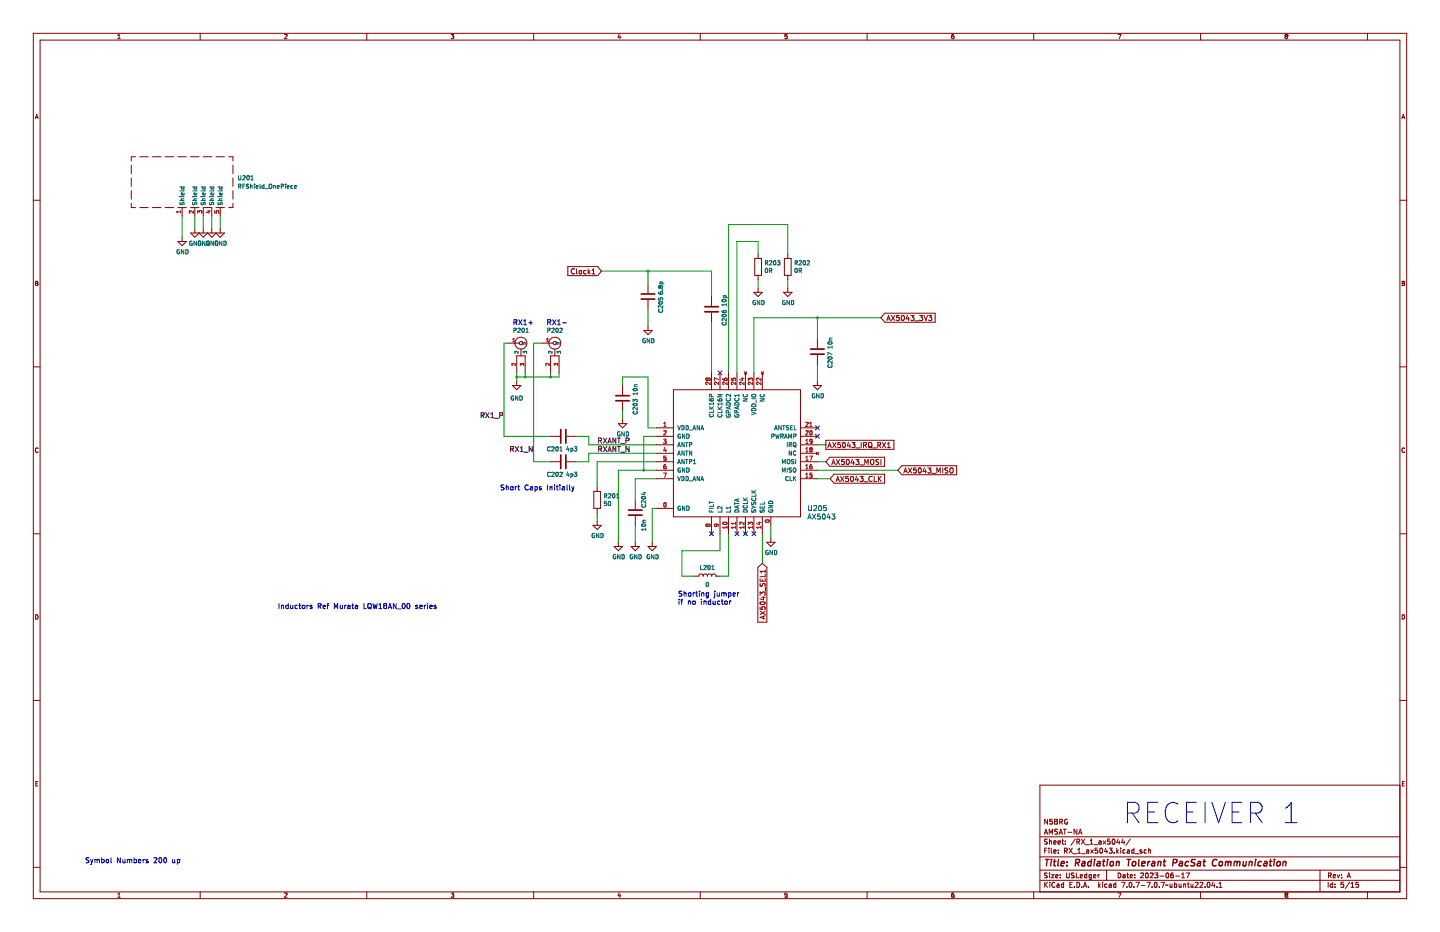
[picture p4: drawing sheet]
(kicad_sch (version 20230121) (generator eeschema)

 (paper "USLedger")

 (title_block
  (title "Radiation Tolerant PacSat Communication")
  (date "2023-06-17")
  (rev "A")
  (company "AMSAT-NA")
  (comment 1 "N5BRG"))

 (lib_symbols
  (symbol "Device:C" (pin_numbers hide) (pin_names (offset 0.254)) (in_bom yes) (on_board yes)
   (property "Reference" "C" (at 0.635 2.54 0) (effects (font (size 1.27 1.27)) (justify left)))
   (property "Value" "C" (at 0.635 -2.54 0) (effects (font (size 1.27 1.27)) (justify left)))
   (property "Footprint" "" (at 0.9652 -3.81 0) (effects (font (size 1.27 1.27)) hide))
   (property "Datasheet" "~" (at 0 0 0) (effects (font (size 1.27 1.27)) hide))
   (symbol "C_0_1"
    (polyline (pts (xy -2.032 -0.762) (xy 2.032 -0.762)) (stroke (width 0.508) (type default)) (fill (type none)))
    (polyline (pts (xy -2.032 0.762) (xy 2.032 0.762)) (stroke (width 0.508) (type default)) (fill (type none))))
   (symbol "C_1_1"
    (pin passive line (at 0 3.81 270) (length 2.794) (name "~" (effects (font (size 1.27 1.27)))) (number "1" (effects (font (size 1.27 1.27)))))
    (pin passive line (at 0 -3.81 90) (length 2.794) (name "~" (effects (font (size 1.27 1.27)))) (number "2" (effects (font (size 1.27 1.27)))))))
  (symbol "Device:L" (pin_numbers hide) (pin_names (offset 1.016) hide) (in_bom yes) (on_board yes)
   (property "Reference" "L" (at -1.27 0 90) (effects (font (size 1.27 1.27))))
   (property "Value" "L" (at 1.905 0 90) (effects (font (size 1.27 1.27))))
   (property "Footprint" "" (at 0 0 0) (effects (font (size 1.27 1.27)) hide))
   (property "Datasheet" "~" (at 0 0 0) (effects (font (size 1.27 1.27)) hide))
   (symbol "L_0_1"
    (arc (start 0 -2.54) (mid 0.6323 -1.905) (end 0 -1.27) (stroke (width 0) (type default)) (fill (type none)))
    (arc (start 0 -1.27) (mid 0.6323 -0.635) (end 0 0) (stroke (width 0) (type default)) (fill (type none)))
    (arc (start 0 0) (mid 0.6323 0.635) (end 0 1.27) (stroke (width 0) (type default)) (fill (type none)))
    (arc (start 0 1.27) (mid 0.6323 1.905) (end 0 2.54) (stroke (width 0) (type default)) (fill (type none))))
   (symbol "L_1_1"
    (pin passive line (at 0 3.81 270) (length 1.27) (name "1" (effects (font (size 1.27 1.27)))) (number "1" (effects (font (size 1.27 1.27)))))
    (pin passive line (at 0 -3.81 90) (length 1.27) (name "2" (effects (font (size 1.27 1.27)))) (number "2" (effects (font (size 1.27 1.27)))))))
  (symbol "Device:R" (pin_numbers hide) (pin_names (offset 0)) (in_bom yes) (on_board yes)
   (property "Reference" "R" (at 2.032 0 90) (effects (font (size 1.27 1.27))))
   (property "Value" "R" (at 0 0 90) (effects (font (size 1.27 1.27))))
   (property "Footprint" "" (at -1.778 0 90) (effects (font (size 1.27 1.27)) hide))
   (property "Datasheet" "~" (at 0 0 0) (effects (font (size 1.27 1.27)) hide))
   (symbol "R_0_1"
    (rectangle (start -1.016 -2.54) (end 1.016 2.54) (stroke (width 0.254) (type default)) (fill (type none))))
   (symbol "R_1_1"
    (pin passive line (at 0 3.81 270) (length 1.27) (name "~" (effects (font (size 1.27 1.27)))) (number "1" (effects (font (size 1.27 1.27)))))
    (pin passive line (at 0 -3.81 90) (length 1.27) (name "~" (effects (font (size 1.27 1.27)))) (number "2" (effects (font (size 1.27 1.27)))))))
  (symbol "PACSAT_DEV_misc:AX5043" (pin_names (offset 1.016)) (in_bom yes) (on_board yes)
   (property "Reference" "U156" (at 16.51 -21.59 0) (effects (font (size 1.524 1.524)) (justify left)))
   (property "Value" "AX5043" (at -5.08 0 0) (effects (font (size 1.524 1.524)) (justify left)))
   (property "Footprint" "PacSatDev_onsemi:QFN28" (at 0 0 0) (effects (font (size 1.524 1.524)) hide))
   (property "Datasheet" "" (at 16.51 -20.32 0) (effects (font (size 1.524 1.524)) hide))
   (symbol "AX5043_0_1"
    (rectangle (start -19.05 19.05) (end 19.05 -19.05) (stroke (width 0) (type default)) (fill (type none))))
   (symbol "AX5043_1_1"
    (pin passive line (at -24.13 -16.51 0) (length 5.08) (name "GND" (effects (font (size 1.27 1.27)))) (number "0" (effects (font (size 1.27 1.27)))))
    (pin power_in line (at 10.16 -21.59 90) (length 2.54) (name "GND" (effects (font (size 1.27 1.27)))) (number "0" (effects (font (size 1.27 1.27)))))
    (pin passive line (at -24.13 7.62 0) (length 5.08) (name "VDD_ANA" (effects (font (size 1.27 1.27)))) (number "1" (effects (font (size 1.27 1.27)))))
    (pin passive line (at -2.54 -24.13 90) (length 5.08) (name "L1" (effects (font (size 1.27 1.27)))) (number "10" (effects (font (size 1.27 1.27)))))
    (pin input line (at 0 -24.13 90) (length 5.08) (name "DATA" (effects (font (size 1.27 1.27)))) (number "11" (effects (font (size 1.27 1.27)))))
    (pin input line (at 2.54 -24.13 90) (length 5.08) (name "DCLK" (effects (font (size 1.27 1.27)))) (number "12" (effects (font (size 1.27 1.27)))))
    (pin output line (at 5.08 -24.13 90) (length 5.08) (name "SYSCLK" (effects (font (size 1.27 1.27)))) (number "13" (effects (font (size 1.27 1.27)))))
    (pin input line (at 7.62 -24.13 90) (length 5.08) (name "SEL" (effects (font (size 1.27 1.27)))) (number "14" (effects (font (size 1.27 1.27)))))
    (pin input line (at 24.13 -7.62 180) (length 5.08) (name "CLK" (effects (font (size 1.27 1.27)))) (number "15" (effects (font (size 1.27 1.27)))))
    (pin tri_state line (at 24.13 -5.08 180) (length 5.08) (name "MISO" (effects (font (size 1.27 1.27)))) (number "16" (effects (font (size 1.27 1.27)))))
    (pin input line (at 24.13 -2.54 180) (length 5.08) (name "MOSI" (effects (font (size 1.27 1.27)))) (number "17" (effects (font (size 1.27 1.27)))))
    (pin no_connect line (at 24.13 0 180) (length 5.08) (name "NC" (effects (font (size 1.27 1.27)))) (number "18" (effects (font (size 1.27 1.27)))))
    (pin output line (at 24.13 2.54 180) (length 5.08) (name "IRQ" (effects (font (size 1.27 1.27)))) (number "19" (effects (font (size 1.27 1.27)))))
    (pin input line (at -24.13 5.08 0) (length 5.08) (name "GND" (effects (font (size 1.27 1.27)))) (number "2" (effects (font (size 1.27 1.27)))))
    (pin output line (at 24.13 5.08 180) (length 5.08) (name "PWRAMP" (effects (font (size 1.27 1.27)))) (number "20" (effects (font (size 1.27 1.27)))))
    (pin output line (at 24.13 7.62 180) (length 5.08) (name "ANTSEL" (effects (font (size 1.27 1.27)))) (number "21" (effects (font (size 1.27 1.27)))))
    (pin no_connect line (at 7.62 24.13 270) (length 5.08) (name "NC" (effects (font (size 1.27 1.27)))) (number "22" (effects (font (size 1.27 1.27)))))
    (pin passive line (at 5.08 24.13 270) (length 5.08) (name "VDD_IO" (effects (font (size 1.27 1.27)))) (number "23" (effects (font (size 1.27 1.27)))))
    (pin no_connect line (at 2.54 24.13 270) (length 5.08) (name "NC" (effects (font (size 1.27 1.27)))) (number "24" (effects (font (size 1.27 1.27)))))
    (pin input line (at 0 24.13 270) (length 5.08) (name "GPADC1" (effects (font (size 1.27 1.27)))) (number "25" (effects (font (size 1.27 1.27)))))
    (pin input line (at -2.54 24.13 270) (length 5.08) (name "GPADC2" (effects (font (size 1.27 1.27)))) (number "26" (effects (font (size 1.27 1.27)))))
    (pin passive line (at -5.08 24.13 270) (length 5.08) (name "CLK16N" (effects (font (size 1.27 1.27)))) (number "27" (effects (font (size 1.27 1.27)))))
    (pin passive line (at -7.62 24.13 270) (length 5.08) (name "CLK16P" (effects (font (size 1.27 1.27)))) (number "28" (effects (font (size 1.27 1.27)))))
    (pin bidirectional line (at -24.13 2.54 0) (length 5.08) (name "ANTP" (effects (font (size 1.27 1.27)))) (number "3" (effects (font (size 1.27 1.27)))))
    (pin bidirectional line (at -24.13 0 0) (length 5.08) (name "ANTN" (effects (font (size 1.27 1.27)))) (number "4" (effects (font (size 1.27 1.27)))))
    (pin output line (at -24.13 -2.54 0) (length 5.08) (name "ANTP1" (effects (font (size 1.27 1.27)))) (number "5" (effects (font (size 1.27 1.27)))))
    (pin input line (at -24.13 -5.08 0) (length 5.08) (name "GND" (effects (font (size 1.27 1.27)))) (number "6" (effects (font (size 1.27 1.27)))))
    (pin passive line (at -24.13 -7.62 0) (length 5.08) (name "VDD_ANA" (effects (font (size 1.27 1.27)))) (number "7" (effects (font (size 1.27 1.27)))))
    (pin passive line (at -7.62 -24.13 90) (length 5.08) (name "FILT" (effects (font (size 1.27 1.27)))) (number "8" (effects (font (size 1.27 1.27)))))
    (pin passive line (at -5.08 -24.13 90) (length 5.08) (name "L2" (effects (font (size 1.27 1.27)))) (number "9" (effects (font (size 1.27 1.27)))))))
  (symbol "PACSAT_DEV_misc:RF_SHIELD_BOX" (in_bom yes) (on_board yes)
   (property "Reference" "U" (at -15.24 8.89 0) (effects (font (size 1.27 1.27))))
   (property "Value" "" (at -15.24 8.89 0) (effects (font (size 1.27 1.27))))
   (property "Footprint" "" (at -15.24 8.89 0) (effects (font (size 1.27 1.27)) hide))
   (property "Datasheet" "" (at -15.24 8.89 0) (effects (font (size 1.27 1.27)) hide))
   (property "ki_locked" "" (at 0 0 0) (effects (font (size 1.27 1.27))))
   (symbol "RF_SHIELD_BOX_0_1"
    (polyline (pts (xy -16.51 -5.08) (xy -16.51 -2.54)) (stroke (width 0.254) (type default)) (fill (type none)))
    (polyline (pts (xy -16.51 -1.27) (xy -16.51 1.27)) (stroke (width 0.254) (type default)) (fill (type none)))
    (polyline (pts (xy -16.51 2.54) (xy -16.51 5.08)) (stroke (width 0.254) (type default)) (fill (type none)))
    (polyline (pts (xy -13.97 7.62) (xy -11.43 7.62)) (stroke (width 0.254) (type default)) (fill (type none)))
    (polyline (pts (xy -11.43 -7.62) (xy -13.97 -7.62)) (stroke (width 0.254) (type default)) (fill (type none)))
    (polyline (pts (xy -7.62 -7.62) (xy -10.16 -7.62)) (stroke (width 0.254) (type default)) (fill (type none)))
    (polyline (pts (xy -7.62 7.62) (xy -10.16 7.62)) (stroke (width 0.254) (type default)) (fill (type none)))
    (polyline (pts (xy -3.81 -7.62) (xy -6.35 -7.62)) (stroke (width 0.254) (type default)) (fill (type none)))
    (polyline (pts (xy -3.81 7.62) (xy -6.35 7.62)) (stroke (width 0.254) (type default)) (fill (type none)))
    (polyline (pts (xy -2.54 -7.62) (xy 0 -7.62)) (stroke (width 0.254) (type default)) (fill (type none)))
    (polyline (pts (xy 0 7.62) (xy -2.54 7.62)) (stroke (width 0.254) (type default)) (fill (type none)))
    (polyline (pts (xy 1.27 -7.62) (xy 3.81 -7.62)) (stroke (width 0.254) (type default)) (fill (type none)))
    (polyline (pts (xy 3.81 7.62) (xy 1.27 7.62)) (stroke (width 0.254) (type default)) (fill (type none)))
    (polyline (pts (xy 5.08 -7.62) (xy 7.62 -7.62)) (stroke (width 0.254) (type default)) (fill (type none)))
    (polyline (pts (xy 7.62 7.62) (xy 5.08 7.62)) (stroke (width 0.254) (type default)) (fill (type none)))
    (polyline (pts (xy 8.89 -7.62) (xy 11.43 -7.62)) (stroke (width 0.254) (type default)) (fill (type none)))
    (polyline (pts (xy 11.43 7.62) (xy 8.89 7.62)) (stroke (width 0.254) (type default)) (fill (type none)))
    (polyline (pts (xy 13.97 -5.08) (xy 13.97 -2.54)) (stroke (width 0.254) (type default)) (fill (type none)))
    (polyline (pts (xy 13.97 -1.27) (xy 13.97 1.27)) (stroke (width 0.254) (type default)) (fill (type none)))
    (polyline (pts (xy 13.97 2.54) (xy 13.97 5.08)) (stroke (width 0.254) (type default)) (fill (type none)))
    (polyline (pts (xy -16.51 6.35) (xy -16.51 7.62) (xy -15.24 7.62)) (stroke (width 0.254) (type default)) (fill (type none)))
    (polyline (pts (xy -15.24 -7.62) (xy -16.51 -7.62) (xy -16.51 -6.35)) (stroke (width 0.254) (type default)) (fill (type none)))
    (polyline (pts (xy 12.7 -7.62) (xy 13.97 -7.62) (xy 13.97 -6.35)) (stroke (width 0.254) (type default)) (fill (type none)))
    (polyline (pts (xy 13.97 6.35) (xy 13.97 7.62) (xy 12.7 7.62)) (stroke (width 0.254) (type default)) (fill (type none))))
   (symbol "RF_SHIELD_BOX_1_1"
    (pin power_in line (at -1.27 -10.16 90) (length 2.54) (name "Shield" (effects (font (size 1.27 1.27)))) (number "1" (effects (font (size 1.27 1.27)))))
    (pin power_in line (at 2.54 -10.16 90) (length 2.54) (name "Shield" (effects (font (size 1.27 1.27)))) (number "2" (effects (font (size 1.27 1.27)))))
    (pin power_in line (at 5.08 -10.16 90) (length 2.54) (name "Shield" (effects (font (size 1.27 1.27)))) (number "3" (effects (font (size 1.27 1.27)))))
    (pin power_in line (at 7.62 -10.16 90) (length 2.54) (name "Shield" (effects (font (size 1.27 1.27)))) (number "4" (effects (font (size 1.27 1.27)))))
    (pin power_in line (at 10.16 -10.16 90) (length 2.54) (name "Shield" (effects (font (size 1.27 1.27)))) (number "5" (effects (font (size 1.27 1.27)))))))
  (symbol "PACSAT_DEV_misc:U_FL" (in_bom yes) (on_board yes)
   (property "Reference" "U" (at -3.81 2.54 0) (effects (font (size 1.27 1.27))))
   (property "Value" "" (at 0 0 0) (effects (font (size 1.27 1.27))))
   (property "Footprint" "" (at 0 0 0) (effects (font (size 1.27 1.27)) hide))
   (property "Datasheet" "" (at 0 0 0) (effects (font (size 1.27 1.27)) hide))
   (symbol "U_FL_0_1"
    (polyline (pts (xy -1.27 -3.81) (xy 1.27 -3.81)) (stroke (width 0) (type default)) (fill (type none)))
    (polyline (pts (xy 0 -3.81) (xy 0 -1.778)) (stroke (width 0) (type default)) (fill (type none)))
    (circle (center 0 0) (radius 0.508) (stroke (width 0.2032) (type default)) (fill (type none)))
    (circle (center 0 0) (radius 1.778) (stroke (width 0.3048) (type default)) (fill (type none))))
   (symbol "U_FL_1_1"
    (pin bidirectional line (at -3.81 0 0) (length 3.302) (name "In" (effects (font (size 1.016 1.016)))) (number "1" (effects (font (size 1.016 1.016)))))
    (pin power_in line (at -1.27 -8.89 90) (length 5.08) (name "2" (effects (font (size 1.016 1.016)))) (number "2" (effects (font (size 1.016 1.016)))))
    (pin power_in line (at 1.27 -8.89 90) (length 5.08) (name "3" (effects (font (size 1.016 1.016)))) (number "3" (effects (font (size 1.016 1.016)))))))
  (symbol "power:GND" (power) (pin_names (offset 0)) (in_bom yes) (on_board yes)
   (property "Reference" "#PWR" (at 0 -6.35 0) (effects (font (size 1.27 1.27)) hide))
   (property "Value" "GND" (at 0 -3.81 0) (effects (font (size 1.27 1.27))))
   (property "Footprint" "" (at 0 0 0) (effects (font (size 1.27 1.27)) hide))
   (property "Datasheet" "" (at 0 0 0) (effects (font (size 1.27 1.27)) hide))
   (symbol "GND_0_1"
    (polyline (pts (xy 0 0) (xy 0 -1.27) (xy 1.27 -1.27) (xy 0 -2.54) (xy -1.27 -1.27) (xy 0 -1.27)) (stroke (width 0) (type default)) (fill (type none))))
   (symbol "GND_1_1"
    (pin power_in line (at 0 0 270) (length 0) hide (name "GND" (effects (font (size 1.27 1.27)))) (number "1" (effects (font (size 1.27 1.27))))))))

 (junction (at 154.94 113.03) (diameter 0) (color 0 0 0 0))
 (junction (at 193.04 140.97) (diameter 0) (color 0 0 0 0))
 (junction (at 165.1 113.03) (diameter 0) (color 0 0 0 0))
 (junction (at 157.48 113.03) (diameter 0) (color 0 0 0 0))
 (junction (at 194.31 81.28) (diameter 0) (color 0 0 0 0))
 (junction (at 245.11 95.25) (diameter 0) (color 0 0 0 0))

 (no_connect (at 223.52 160.02))
 (no_connect (at 213.36 160.02))
 (no_connect (at 215.9 111.76))
 (no_connect (at 245.11 128.27))
 (no_connect (at 226.06 160.02))
 (no_connect (at 220.98 160.02))
 (no_connect (at 245.11 130.81))

 (wire (pts (xy 220.98 72.39) (xy 227.33 72.39)) (stroke (width 0) (type default)))
 (wire (pts (xy 194.31 113.03) (xy 186.69 113.03)) (stroke (width 0) (type default)))
 (wire (pts (xy 193.04 140.97) (xy 196.85 140.97)) (stroke (width 0) (type default)))
 (wire (pts (xy 179.07 153.67) (xy 179.07 156.21)) (stroke (width 0) (type default)))
 (wire (pts (xy 245.11 95.25) (xy 264.16 95.25)) (stroke (width 0) (type default)))
 (wire (pts (xy 179.07 138.43) (xy 196.85 138.43)) (stroke (width 0) (type default)))
 (wire (pts (xy 60.96 64.77) (xy 60.96 68.58)) (stroke (width 0) (type default)))
 (wire (pts (xy 236.22 67.31) (xy 236.22 76.2)) (stroke (width 0) (type default)))
 (wire (pts (xy 194.31 128.27) (xy 194.31 113.03)) (stroke (width 0) (type default)))
 (wire (pts (xy 151.13 130.81) (xy 165.1 130.81)) (stroke (width 0) (type default)))
 (wire (pts (xy 151.13 102.87) (xy 151.13 130.81)) (stroke (width 0) (type default)))
 (wire (pts (xy 154.94 113.03) (xy 157.48 113.03)) (stroke (width 0) (type default)))
 (wire (pts (xy 165.1 113.03) (xy 167.64 113.03)) (stroke (width 0) (type default)))
 (wire (pts (xy 54.61 64.77) (xy 54.61 71.12)) (stroke (width 0) (type default)))
 (wire (pts (xy 213.36 96.52) (xy 213.36 111.76)) (stroke (width 0) (type default)))
 (wire (pts (xy 215.9 165.1) (xy 204.47 165.1)) (stroke (width 0) (type default)))
 (wire (pts (xy 186.69 113.03) (xy 186.69 115.57)) (stroke (width 0) (type default)))
 (wire (pts (xy 245.11 101.6) (xy 245.11 95.25)) (stroke (width 0) (type default)))
 (wire (pts (xy 186.69 123.19) (xy 186.69 125.73)) (stroke (width 0) (type default)))
 (wire (pts (xy 194.31 81.28) (xy 194.31 85.09)) (stroke (width 0) (type default)))
 (wire (pts (xy 176.53 138.43) (xy 176.53 135.89)) (stroke (width 0) (type default)))
 (wire (pts (xy 215.9 172.72) (xy 218.44 172.72)) (stroke (width 0) (type default)))
 (wire (pts (xy 66.04 64.77) (xy 66.04 68.58)) (stroke (width 0) (type default)))
 (wire (pts (xy 160.02 138.43) (xy 165.1 138.43)) (stroke (width 0) (type default)))
 (wire (pts (xy 160.02 102.87) (xy 160.02 138.43)) (stroke (width 0) (type default)))
 (wire (pts (xy 220.98 72.39) (xy 220.98 111.76)) (stroke (width 0) (type default)))
 (wire (pts (xy 154.94 111.76) (xy 154.94 113.03)) (stroke (width 0) (type default)))
 (wire (pts (xy 185.42 140.97) (xy 193.04 140.97)) (stroke (width 0) (type default)))
 (wire (pts (xy 218.44 160.02) (xy 218.44 172.72)) (stroke (width 0) (type default)))
 (wire (pts (xy 195.58 152.4) (xy 195.58 162.56)) (stroke (width 0) (type default)))
 (wire (pts (xy 204.47 165.1) (xy 204.47 172.72)) (stroke (width 0) (type default)))
 (wire (pts (xy 196.85 130.81) (xy 193.04 130.81)) (stroke (width 0) (type default)))
 (wire (pts (xy 231.14 157.48) (xy 231.14 161.29)) (stroke (width 0) (type default)))
 (wire (pts (xy 226.06 95.25) (xy 245.11 95.25)) (stroke (width 0) (type default)))
 (wire (pts (xy 167.64 111.76) (xy 167.64 113.03)) (stroke (width 0) (type default)))
 (wire (pts (xy 236.22 83.82) (xy 236.22 86.36)) (stroke (width 0) (type default)))
 (wire (pts (xy 154.94 113.03) (xy 154.94 114.3)) (stroke (width 0) (type default)))
 (wire (pts (xy 245.11 133.35) (xy 247.65 133.35)) (stroke (width 0) (type default)))
 (wire (pts (xy 58.42 64.77) (xy 58.42 68.58)) (stroke (width 0) (type default)))
 (wire (pts (xy 245.11 138.43) (xy 247.65 138.43)) (stroke (width 0) (type default)))
 (wire (pts (xy 228.6 160.02) (xy 228.6 168.91)) (stroke (width 0) (type default)))
 (wire (pts (xy 227.33 83.82) (xy 227.33 86.36)) (stroke (width 0) (type default)))
 (wire (pts (xy 157.48 111.76) (xy 157.48 113.03)) (stroke (width 0) (type default)))
 (wire (pts (xy 176.53 133.35) (xy 196.85 133.35)) (stroke (width 0) (type default)))
 (wire (pts (xy 245.11 109.22) (xy 245.11 114.3)) (stroke (width 0) (type default)))
 (wire (pts (xy 190.5 143.51) (xy 190.5 149.86)) (stroke (width 0) (type default)))
 (wire (pts (xy 196.85 152.4) (xy 195.58 152.4)) (stroke (width 0) (type default)))
 (wire (pts (xy 218.44 67.31) (xy 236.22 67.31)) (stroke (width 0) (type default)))
 (wire (pts (xy 157.48 113.03) (xy 165.1 113.03)) (stroke (width 0) (type default)))
 (wire (pts (xy 226.06 111.76) (xy 226.06 95.25)) (stroke (width 0) (type default)))
 (wire (pts (xy 196.85 128.27) (xy 194.31 128.27)) (stroke (width 0) (type default)))
 (wire (pts (xy 172.72 138.43) (xy 176.53 138.43)) (stroke (width 0) (type default)))
 (wire (pts (xy 172.72 130.81) (xy 176.53 130.81)) (stroke (width 0) (type default)))
 (wire (pts (xy 185.42 162.56) (xy 185.42 140.97)) (stroke (width 0) (type default)))
 (wire (pts (xy 180.34 81.28) (xy 194.31 81.28)) (stroke (width 0) (type default)))
 (wire (pts (xy 213.36 81.28) (xy 213.36 88.9)) (stroke (width 0) (type default)))
 (wire (pts (xy 162.56 102.87) (xy 160.02 102.87)) (stroke (width 0) (type default)))
 (wire (pts (xy 204.47 172.72) (xy 208.28 172.72)) (stroke (width 0) (type default)))
 (wire (pts (xy 176.53 130.81) (xy 176.53 133.35)) (stroke (width 0) (type default)))
 (wire (pts (xy 152.4 102.87) (xy 151.13 102.87)) (stroke (width 0) (type default)))
 (wire (pts (xy 245.11 143.51) (xy 248.92 143.51)) (stroke (width 0) (type default)))
 (wire (pts (xy 245.11 140.97) (xy 269.24 140.97)) (stroke (width 0) (type default)))
 (wire (pts (xy 194.31 92.71) (xy 194.31 97.79)) (stroke (width 0) (type default)))
 (wire (pts (xy 63.5 64.77) (xy 63.5 68.58)) (stroke (width 0) (type default)))
 (wire (pts (xy 165.1 111.76) (xy 165.1 113.03)) (stroke (width 0) (type default)))
 (wire (pts (xy 218.44 67.31) (xy 218.44 111.76)) (stroke (width 0) (type default)))
 (wire (pts (xy 179.07 138.43) (xy 179.07 146.05)) (stroke (width 0) (type default)))
 (wire (pts (xy 176.53 135.89) (xy 196.85 135.89)) (stroke (width 0) (type default)))
 (wire (pts (xy 196.85 143.51) (xy 190.5 143.51)) (stroke (width 0) (type default)))
 (wire (pts (xy 190.5 157.48) (xy 190.5 162.56)) (stroke (width 0) (type default)))
 (wire (pts (xy 193.04 130.81) (xy 193.04 140.97)) (stroke (width 0) (type default)))
 (wire (pts (xy 194.31 81.28) (xy 213.36 81.28)) (stroke (width 0) (type default)))
 (wire (pts (xy 215.9 160.02) (xy 215.9 165.1)) (stroke (width 0) (type default)))
 (wire (pts (xy 227.33 72.39) (xy 227.33 76.2)) (stroke (width 0) (type default)))

 (text "Inductors Ref Murata LQW18AN_00 series" (at 83.185 182.88 0) (effects (font (size 1.524 1.524)) (justify left bottom)))
 (text "RECEIVER 1" (at 336.55 247.65 0) (effects (font (size 6.096 6.096)) (justify left bottom)))
 (text "Symbol Numbers 200 up" (at 25.4 259.08 0) (effects (font (size 1.524 1.524)) (justify left bottom)))
 (text "RX1+" (at 153.67 97.79 0) (effects (font (size 1.524 1.524)) (justify left bottom)))
 (text "Shorting jumper\nif no inductor" (at 203.2 181.61 0) (effects (font (size 1.524 1.524)) (justify left bottom)))
 (text "RX1-" (at 163.83 97.79 0) (effects (font (size 1.524 1.524)) (justify left bottom)))
 (text "Short Caps Initially" (at 149.86 147.32 0) (effects (font (size 1.524 1.524)) (justify left bottom)))

 (label "RX1_P" (at 151.13 125.73 180) (fields_autoplaced) (effects (font (size 1.524 1.524)) (justify right bottom)))
 (label "RXANT_N" (at 179.07 135.89 0) (fields_autoplaced) (effects (font (size 1.524 1.524)) (justify left bottom)))
 (label "RX1_N" (at 160.02 135.89 180) (fields_autoplaced) (effects (font (size 1.524 1.524)) (justify right bottom)))
 (label "RXANT_P" (at 179.07 133.35 0) (fields_autoplaced) (effects (font (size 1.524 1.524)) (justify left bottom)))

 (global_label "AX5043_MOSI" (shape input) (at 247.65 138.43 0) (fields_autoplaced) (effects (font (size 1.524 1.524)) (justify left))
  (property "Intersheetrefs" "${INTERSHEET_REFS}" (at 265.5912 138.43 0) (effects (font (size 1.27 1.27)) (justify left) hide)))
 (global_label "AX5043_IRQ_RX1" (shape passive) (at 247.65 133.35 0) (fields_autoplaced) (effects (font (size 1.524 1.524)) (justify left))
  (property "Intersheetrefs" "${INTERSHEET_REFS}" (at 268.367 133.35 0) (effects (font (size 1.27 1.27)) (justify left) hide)))
 (global_label "AX5043_MISO" (shape input) (at 269.24 140.97 0) (fields_autoplaced) (effects (font (size 1.524 1.524)) (justify left))
  (property "Intersheetrefs" "${INTERSHEET_REFS}" (at 287.1812 140.97 0) (effects (font (size 1.27 1.27)) (justify left) hide)))
 (global_label "AX5043_CLK" (shape input) (at 248.92 143.51 0) (fields_autoplaced) (effects (font (size 1.524 1.524)) (justify left))
  (property "Intersheetrefs" "${INTERSHEET_REFS}" (at 265.6275 143.51 0) (effects (font (size 1.27 1.27)) (justify left) hide)))
 (global_label "Clock1" (shape input) (at 180.34 81.28 180) (fields_autoplaced) (effects (font (size 1.524 1.524)) (justify right))
  (property "Intersheetrefs" "${INTERSHEET_REFS}" (at 169.946 81.28 0) (effects (font (size 1.524 1.524)) (justify right) hide)))
 (global_label "AX5043_SEL1" (shape input) (at 228.6 168.91 270) (fields_autoplaced) (effects (font (size 1.524 1.524)) (justify right))
  (property "Intersheetrefs" "${INTERSHEET_REFS}" (at 228.6 186.9466 90) (effects (font (size 1.524 1.524)) (justify right) hide)))
 (global_label "AX5043_3V3" (shape input) (at 264.16 95.25 0) (fields_autoplaced) (effects (font (size 1.524 1.524)) (justify left))
  (property "Intersheetrefs" "${INTERSHEET_REFS}" (at 280.7949 95.25 0) (effects (font (size 1.27 1.27)) (justify left) hide)))

 (symbol (lib_id "PACSAT_DEV_misc:AX5043") (at 220.98 135.89 0) (unit 1) (in_bom yes) (on_board yes) (dnp no)
  (property "Reference" "U205" (at 245.11 152.4 0) (effects (font (size 1.524 1.524))))
  (property "Value" "AX5043" (at 246.38 154.94 0) (effects (font (size 1.524 1.524))))
  (property "Footprint" "PacSatDev_onsemi:QFN28" (at 220.98 135.89 0) (effects (font (size 1.524 1.524)) hide))
  (property "Datasheet" "" (at 237.49 156.21 0) (effects (font (size 1.524 1.524)) hide)) (pin "0") (pin "0") (pin "1") (pin "10") (pin "11") (pin "12") (pin "13") (pin "14") (pin "15") (pin "16") (pin "17") (pin "18") (pin "19") (pin "2") (pin "20") (pin "21") (pin "22") (pin "23") (pin "24") (pin "25") (pin "26") (pin "27") (pin "28") (pin "3") (pin "4") (pin "5") (pin "6") (pin "7") (pin "8") (pin "9")
  (instances (project "PacSat+dev+revC_230909" (path "" (reference "U205") (unit 1)))))

 (symbol (lib_id "Device:C") (at 190.5 153.67 180) (unit 1) (in_bom yes) (on_board yes) (dnp no)
  (property "Reference" "C204" (at 193.04 149.86 90) (effects (font (size 1.27 1.27))))
  (property "Value" "10n" (at 193.04 157.48 90) (effects (font (size 1.27 1.27))))
  (property "Footprint" "Capacitor_SMD:C_0603_1608Metric_Pad1.08x0.95mm_HandSolder" (at 189.5348 149.86 0) (effects (font (size 1.27 1.27)) hide))
  (property "Datasheet" "~" (at 190.5 153.67 0) (effects (font (size 1.27 1.27)))) (pin "1") (pin "2")
  (instances (project "PacSat+dev+revC_230909" (path "" (reference "C204") (unit 1)))))

 (symbol (lib_id "Device:C") (at 213.36 92.71 0) (unit 1) (in_bom yes) (on_board yes) (dnp no)
  (property "Reference" "C712" (at 217.17 95.25 90) (effects (font (size 1.27 1.27))))
  (property "Value" "10p" (at 217.17 90.17 90) (effects (font (size 1.27 1.27))))
  (property "Footprint" "Capacitor_SMD:C_0603_1608Metric_Pad1.08x0.95mm_HandSolder" (at 214.3252 96.52 0) (effects (font (size 1.27 1.27)) hide))
  (property "Datasheet" "~" (at 213.36 92.71 0) (effects (font (size 1.27 1.27)))) (pin "1") (pin "2")
  (instances (project "PacSat+dev+revC_230909" (path "" (reference "C712") (unit 1)) (path "" (reference "C206") (unit 1)))))

 (symbol (lib_id "Device:C") (at 194.31 88.9 0) (unit 1) (in_bom yes) (on_board yes) (dnp no)
  (property "Reference" "C711" (at 198.12 91.44 90) (effects (font (size 1.27 1.27))))
  (property "Value" "6.8p" (at 198.12 86.36 90) (effects (font (size 1.27 1.27))))
  (property "Footprint" "Capacitor_SMD:C_0603_1608Metric_Pad1.08x0.95mm_HandSolder" (at 195.2752 92.71 0) (effects (font (size 1.27 1.27)) hide))
  (property "Datasheet" "~" (at 194.31 88.9 0) (effects (font (size 1.27 1.27)))) (pin "1") (pin "2")
  (instances (project "PacSat+dev+revC_230909" (path "" (reference "C711") (unit 1)) (path "" (reference "C205") (unit 1)))))

 (symbol (lib_id "power:GND") (at 190.5 162.56 0) (unit 1) (in_bom yes) (on_board yes) (dnp no)
  (property "Reference" "#PWR0206" (at 190.5 168.91 0) (effects (font (size 1.27 1.27)) hide))
  (property "Value" "GND" (at 190.627 166.9542 0) (effects (font (size 1.27 1.27))))
  (property "Footprint" "" (at 190.5 162.56 0) (effects (font (size 1.27 1.27)) hide))
  (property "Datasheet" "" (at 190.5 162.56 0) (effects (font (size 1.27 1.27)) hide)) (pin "1")
  (instances (project "PacSat+dev+revC_230909" (path "" (reference "#PWR0206") (unit 1)))))

 (symbol (lib_id "power:GND") (at 194.31 97.79 0) (unit 1) (in_bom yes) (on_board yes) (dnp no)
  (property "Reference" "#PWR0735" (at 194.31 104.14 0) (effects (font (size 1.27 1.27)) hide))
  (property "Value" "GND" (at 194.437 102.1842 0) (effects (font (size 1.27 1.27))))
  (property "Footprint" "" (at 194.31 97.79 0) (effects (font (size 1.27 1.27)) hide))
  (property "Datasheet" "" (at 194.31 97.79 0) (effects (font (size 1.27 1.27)) hide)) (pin "1")
  (instances (project "PacSat+dev+revC_230909" (path "" (reference "#PWR0735") (unit 1)) (path "" (reference "#PWR0207") (unit 1)))))

 (symbol (lib_id "power:GND") (at 66.04 68.58 0) (unit 1) (in_bom yes) (on_board yes) (dnp no)
  (property "Reference" "#PWR0161" (at 66.04 74.93 0) (effects (font (size 1.27 1.27)) hide))
  (property "Value" "GND" (at 66.167 72.9742 0) (effects (font (size 1.27 1.27))))
  (property "Footprint" "" (at 66.04 68.58 0) (effects (font (size 1.27 1.27)) hide))
  (property "Datasheet" "" (at 66.04 68.58 0) (effects (font (size 1.27 1.27)) hide)) (pin "1")
  (instances (project "PacSat+dev+revC_230909" (path "" (reference "#PWR0161") (unit 1)) (path "" (reference "#PWR0724") (unit 1)))))

 (symbol (lib_id "power:GND") (at 236.22 86.36 0) (unit 1) (in_bom yes) (on_board yes) (dnp no)
  (property "Reference" "#PWR0211" (at 236.22 92.71 0) (effects (font (size 1.27 1.27)) hide))
  (property "Value" "GND" (at 236.347 90.7542 0) (effects (font (size 1.27 1.27))))
  (property "Footprint" "" (at 236.22 86.36 0) (effects (font (size 1.27 1.27)) hide))
  (property "Datasheet" "" (at 236.22 86.36 0) (effects (font (size 1.27 1.27)) hide)) (pin "1")
  (instances (project "PacSat+dev+revC_230909" (path "" (reference "#PWR0211") (unit 1)))))

 (symbol (lib_id "power:GND") (at 186.69 125.73 0) (unit 1) (in_bom yes) (on_board yes) (dnp no)
  (property "Reference" "#PWR0205" (at 186.69 132.08 0) (effects (font (size 1.27 1.27)) hide))
  (property "Value" "GND" (at 186.817 130.1242 0) (effects (font (size 1.27 1.27))))
  (property "Footprint" "" (at 186.69 125.73 0) (effects (font (size 1.27 1.27)) hide))
  (property "Datasheet" "" (at 186.69 125.73 0) (effects (font (size 1.27 1.27)) hide)) (pin "1")
  (instances (project "PacSat+dev+revC_230909" (path "" (reference "#PWR0205") (unit 1)))))

 (symbol (lib_id "power:GND") (at 63.5 68.58 0) (unit 1) (in_bom yes) (on_board yes) (dnp no)
  (property "Reference" "#PWR0161" (at 63.5 74.93 0) (effects (font (size 1.27 1.27)) hide))
  (property "Value" "GND" (at 63.627 72.9742 0) (effects (font (size 1.27 1.27))))
  (property "Footprint" "" (at 63.5 68.58 0) (effects (font (size 1.27 1.27)) hide))
  (property "Datasheet" "" (at 63.5 68.58 0) (effects (font (size 1.27 1.27)) hide)) (pin "1")
  (instances (project "PacSat+dev+revC_230909" (path "" (reference "#PWR0161") (unit 1)) (path "" (reference "#PWR0725") (unit 1)))))

 (symbol (lib_id "Device:C") (at 245.11 105.41 0) (unit 1) (in_bom yes) (on_board yes) (dnp no)
  (property "Reference" "C207" (at 248.92 107.95 90) (effects (font (size 1.27 1.27))))
  (property "Value" "10n" (at 248.92 102.87 90) (effects (font (size 1.27 1.27))))
  (property "Footprint" "Capacitor_SMD:C_0603_1608Metric_Pad1.08x0.95mm_HandSolder" (at 246.0752 109.22 0) (effects (font (size 1.27 1.27)) hide))
  (property "Datasheet" "~" (at 245.11 105.41 0) (effects (font (size 1.27 1.27)))) (pin "1") (pin "2")
  (instances (project "PacSat+dev+revC_230909" (path "" (reference "C207") (unit 1)))))

 (symbol (lib_id "Device:C") (at 186.69 119.38 0) (unit 1) (in_bom yes) (on_board yes) (dnp no)
  (property "Reference" "C203" (at 190.5 121.92 90) (effects (font (size 1.27 1.27))))
  (property "Value" "10n" (at 190.5 116.84 90) (effects (font (size 1.27 1.27))))
  (property "Footprint" "Capacitor_SMD:C_0603_1608Metric_Pad1.08x0.95mm_HandSolder" (at 187.6552 123.19 0) (effects (font (size 1.27 1.27)) hide))
  (property "Datasheet" "~" (at 186.69 119.38 0) (effects (font (size 1.27 1.27)))) (pin "1") (pin "2")
  (instances (project "PacSat+dev+revC_230909" (path "" (reference "C203") (unit 1)))))

 (symbol (lib_id "power:GND") (at 58.42 68.58 0) (unit 1) (in_bom yes) (on_board yes) (dnp no)
  (property "Reference" "#PWR0161" (at 58.42 74.93 0) (effects (font (size 1.27 1.27)) hide))
  (property "Value" "GND" (at 58.547 72.9742 0) (effects (font (size 1.27 1.27))))
  (property "Footprint" "" (at 58.42 68.58 0) (effects (font (size 1.27 1.27)) hide))
  (property "Datasheet" "" (at 58.42 68.58 0) (effects (font (size 1.27 1.27)) hide)) (pin "1")
  (instances (project "PacSat+dev+revC_230909" (path "" (reference "#PWR0161") (unit 1)) (path "" (reference "#PWR0713") (unit 1)))))

 (symbol (lib_id "power:GND") (at 54.61 71.12 0) (unit 1) (in_bom yes) (on_board yes) (dnp no)
  (property "Reference" "#PWR0161" (at 54.61 77.47 0) (effects (font (size 1.27 1.27)) hide))
  (property "Value" "GND" (at 54.737 75.5142 0) (effects (font (size 1.27 1.27))))
  (property "Footprint" "" (at 54.61 71.12 0) (effects (font (size 1.27 1.27)) hide))
  (property "Datasheet" "" (at 54.61 71.12 0) (effects (font (size 1.27 1.27)) hide)) (pin "1")
  (instances (project "PacSat+dev+revC_230909" (path "" (reference "#PWR0161") (unit 1)) (path "" (reference "#PWR0617") (unit 1)))))

 (symbol (lib_id "power:GND") (at 154.94 114.3 0) (unit 1) (in_bom yes) (on_board yes) (dnp no) (fields_autoplaced)
  (property "Reference" "#PWR0614" (at 154.94 120.65 0) (effects (font (size 1.27 1.27)) hide))
  (property "Value" "GND" (at 154.94 119.38 0) (effects (font (size 1.27 1.27))))
  (property "Footprint" "" (at 154.94 114.3 0) (effects (font (size 1.27 1.27)) hide))
  (property "Datasheet" "" (at 154.94 114.3 0) (effects (font (size 1.27 1.27)) hide)) (pin "1")
  (instances (project "PacSat+dev+revC_230909" (path "" (reference "#PWR0614") (unit 1)) (path "" (reference "#PWR0202") (unit 1)))))

 (symbol (lib_id "power:GND") (at 231.14 161.29 0) (unit 1) (in_bom yes) (on_board yes) (dnp no)
  (property "Reference" "#PWR0210" (at 231.14 167.64 0) (effects (font (size 1.27 1.27)) hide))
  (property "Value" "GND" (at 231.267 165.6842 0) (effects (font (size 1.27 1.27))))
  (property "Footprint" "" (at 231.14 161.29 0) (effects (font (size 1.27 1.27)) hide))
  (property "Datasheet" "" (at 231.14 161.29 0) (effects (font (size 1.27 1.27)) hide)) (pin "1")
  (instances (project "PacSat+dev+revC_230909" (path "" (reference "#PWR0210") (unit 1)))))

 (symbol (lib_id "power:GND") (at 245.11 114.3 0) (unit 1) (in_bom yes) (on_board yes) (dnp no)
  (property "Reference" "#PWR0212" (at 245.11 120.65 0) (effects (font (size 1.27 1.27)) hide))
  (property "Value" "GND" (at 245.237 118.6942 0) (effects (font (size 1.27 1.27))))
  (property "Footprint" "" (at 245.11 114.3 0) (effects (font (size 1.27 1.27)) hide))
  (property "Datasheet" "" (at 245.11 114.3 0) (effects (font (size 1.27 1.27)) hide)) (pin "1")
  (instances (project "PacSat+dev+revC_230909" (path "" (reference "#PWR0212") (unit 1)))))

 (symbol (lib_id "Device:C") (at 168.91 130.81 270) (unit 1) (in_bom yes) (on_board yes) (dnp no)
  (property "Reference" "C201" (at 166.37 134.62 90) (effects (font (size 1.27 1.27))))
  (property "Value" "4p3" (at 171.45 134.62 90) (effects (font (size 1.27 1.27))))
  (property "Footprint" "Capacitor_SMD:C_0603_1608Metric_Pad1.08x0.95mm_HandSolder" (at 165.1 131.7752 0) (effects (font (size 1.27 1.27)) hide))
  (property "Datasheet" "~" (at 168.91 130.81 0) (effects (font (size 1.27 1.27)))) (pin "1") (pin "2")
  (instances (project "PacSat+dev+revC_230909" (path "" (reference "C201") (unit 1)))))

 (symbol (lib_id "Device:L") (at 212.09 172.72 90) (unit 1) (in_bom yes) (on_board yes) (dnp no)
  (property "Reference" "L201" (at 212.09 170.18 90) (effects (font (size 1.27 1.27))))
  (property "Value" "0" (at 212.09 175.26 90) (effects (font (size 1.27 1.27))))
  (property "Footprint" "PacSatDev_misc:L_Murata_LQH2MCNxxxx02_2.0x1.6mm" (at 212.09 172.72 0) (effects (font (size 1.27 1.27)) hide))
  (property "Datasheet" "~" (at 212.09 172.72 0) (effects (font (size 1.27 1.27)) hide)) (pin "1") (pin "2")
  (instances (project "PacSat+dev+revC_230909" (path "" (reference "L201") (unit 1)))))

 (symbol (lib_id "power:GND") (at 60.96 68.58 0) (unit 1) (in_bom yes) (on_board yes) (dnp no)
  (property "Reference" "#PWR0161" (at 60.96 74.93 0) (effects (font (size 1.27 1.27)) hide))
  (property "Value" "GND" (at 61.087 72.9742 0) (effects (font (size 1.27 1.27))))
  (property "Footprint" "" (at 60.96 68.58 0) (effects (font (size 1.27 1.27)) hide))
  (property "Datasheet" "" (at 60.96 68.58 0) (effects (font (size 1.27 1.27)) hide)) (pin "1")
  (instances (project "PacSat+dev+revC_230909" (path "" (reference "#PWR0161") (unit 1)) (path "" (reference "#PWR0723") (unit 1)))))

 (symbol (lib_id "power:GND") (at 227.33 86.36 0) (unit 1) (in_bom yes) (on_board yes) (dnp no)
  (property "Reference" "#PWR0209" (at 227.33 92.71 0) (effects (font (size 1.27 1.27)) hide))
  (property "Value" "GND" (at 227.457 90.7542 0) (effects (font (size 1.27 1.27))))
  (property "Footprint" "" (at 227.33 86.36 0) (effects (font (size 1.27 1.27)) hide))
  (property "Datasheet" "" (at 227.33 86.36 0) (effects (font (size 1.27 1.27)) hide)) (pin "1")
  (instances (project "PacSat+dev+revC_230909" (path "" (reference "#PWR0209") (unit 1)))))

 (symbol (lib_id "PACSAT_DEV_misc:U_FL") (at 156.21 102.87 0) (unit 1) (in_bom yes) (on_board yes) (dnp no)
  (property "Reference" "U605" (at 153.67 99.06 0) (effects (font (size 1.27 1.27)) (justify left)))
  (property "Value" "~" (at 156.21 102.87 0) (effects (font (size 1.27 1.27))))
  (property "Footprint" "PacSatDev_misc:U_FL" (at 156.21 102.87 0) (effects (font (size 1.27 1.27)) hide))
  (property "Datasheet" "" (at 156.21 102.87 0) (effects (font (size 1.27 1.27)) hide)) (pin "1") (pin "2") (pin "3")
  (instances (project "PacSat+dev+revC_230909" (path "" (reference "U605") (unit 1)) (path "" (reference "P201") (unit 1)))))

 (symbol (lib_id "power:GND") (at 185.42 162.56 0) (unit 1) (in_bom yes) (on_board yes) (dnp no)
  (property "Reference" "#PWR0204" (at 185.42 168.91 0) (effects (font (size 1.27 1.27)) hide))
  (property "Value" "GND" (at 185.547 166.9542 0) (effects (font (size 1.27 1.27))))
  (property "Footprint" "" (at 185.42 162.56 0) (effects (font (size 1.27 1.27)) hide))
  (property "Datasheet" "" (at 185.42 162.56 0) (effects (font (size 1.27 1.27)) hide)) (pin "1")
  (instances (project "PacSat+dev+revC_230909" (path "" (reference "#PWR0204") (unit 1)))))

 (symbol (lib_id "power:GND") (at 179.07 156.21 0) (unit 1) (in_bom yes) (on_board yes) (dnp no)
  (property "Reference" "#PWR0203" (at 179.07 162.56 0) (effects (font (size 1.27 1.27)) hide))
  (property "Value" "GND" (at 179.197 160.6042 0) (effects (font (size 1.27 1.27))))
  (property "Footprint" "" (at 179.07 156.21 0) (effects (font (size 1.27 1.27)) hide))
  (property "Datasheet" "" (at 179.07 156.21 0) (effects (font (size 1.27 1.27)) hide)) (pin "1")
  (instances (project "PacSat+dev+revC_230909" (path "" (reference "#PWR0203") (unit 1)))))

 (symbol (lib_id "Device:R") (at 236.22 80.01 0) (unit 1) (in_bom yes) (on_board yes) (dnp no)
  (property "Reference" "R202" (at 237.998 78.8416 0) (effects (font (size 1.27 1.27)) (justify left)))
  (property "Value" "0R" (at 237.998 81.153 0) (effects (font (size 1.27 1.27)) (justify left)))
  (property "Footprint" "Resistor_SMD:R_0603_1608Metric_Pad0.98x0.95mm_HandSolder" (at 234.442 80.01 90) (effects (font (size 1.27 1.27)) hide))
  (property "Datasheet" "~" (at 236.22 80.01 0) (effects (font (size 1.27 1.27)))) (pin "1") (pin "2")
  (instances (project "PacSat+dev+revC_230909" (path "" (reference "R202") (unit 1)))))

 (symbol (lib_id "Device:C") (at 168.91 138.43 270) (unit 1) (in_bom yes) (on_board yes) (dnp no)
  (property "Reference" "C202" (at 166.37 142.24 90) (effects (font (size 1.27 1.27))))
  (property "Value" "4p3" (at 171.45 142.24 90) (effects (font (size 1.27 1.27))))
  (property "Footprint" "Capacitor_SMD:C_0603_1608Metric_Pad1.08x0.95mm_HandSolder" (at 165.1 139.3952 0) (effects (font (size 1.27 1.27)) hide))
  (property "Datasheet" "~" (at 168.91 138.43 0) (effects (font (size 1.27 1.27)))) (pin "1") (pin "2")
  (instances (project "PacSat+dev+revC_230909" (path "" (reference "C202") (unit 1)))))

 (symbol (lib_id "PACSAT_DEV_misc:RF_SHIELD_BOX") (at 55.88 54.61 0) (unit 1) (in_bom yes) (on_board yes) (dnp no) (fields_autoplaced)
  (property "Reference" "U151" (at 71.12 53.34 0) (effects (font (size 1.27 1.27)) (justify left)))
  (property "Value" "RFShield_OnePiece" (at 71.12 55.88 0) (effects (font (size 1.27 1.27)) (justify left)))
  (property "Footprint" "PacSatDev_misc:RF_SHIELD_BMI_S_201_F_U201" (at 40.64 45.72 0) (effects (font (size 1.27 1.27)) hide))
  (property "Datasheet" "~" (at 40.64 45.72 0) (effects (font (size 1.27 1.27)) hide)) (pin "1") (pin "2") (pin "3") (pin "4") (pin "5")
  (instances (project "PacSat+dev+revC_230909" (path "" (reference "U151") (unit 1)) (path "" (reference "U201") (unit 1)))))

 (symbol (lib_id "Device:R") (at 179.07 149.86 0) (unit 1) (in_bom yes) (on_board yes) (dnp no)
  (property "Reference" "R201" (at 180.848 148.6916 0) (effects (font (size 1.27 1.27)) (justify left)))
  (property "Value" "50" (at 180.848 151.003 0) (effects (font (size 1.27 1.27)) (justify left)))
  (property "Footprint" "Resistor_SMD:R_0603_1608Metric_Pad0.98x0.95mm_HandSolder" (at 177.292 149.86 90) (effects (font (size 1.27 1.27)) hide))
  (property "Datasheet" "~" (at 179.07 149.86 0) (effects (font (size 1.27 1.27)))) (pin "1") (pin "2")
  (instances (project "PacSat+dev+revC_230909" (path "" (reference "R201") (unit 1)))))

 (symbol (lib_id "power:GND") (at 195.58 162.56 0) (unit 1) (in_bom yes) (on_board yes) (dnp no)
  (property "Reference" "#PWR0208" (at 195.58 168.91 0) (effects (font (size 1.27 1.27)) hide))
  (property "Value" "GND" (at 195.707 166.9542 0) (effects (font (size 1.27 1.27))))
  (property "Footprint" "" (at 195.58 162.56 0) (effects (font (size 1.27 1.27)) hide))
  (property "Datasheet" "" (at 195.58 162.56 0) (effects (font (size 1.27 1.27)) hide)) (pin "1")
  (instances (project "PacSat+dev+revC_230909" (path "" (reference "#PWR0208") (unit 1)))))

 (symbol (lib_id "Device:R") (at 227.33 80.01 0) (unit 1) (in_bom yes) (on_board yes) (dnp no)
  (property "Reference" "R203" (at 229.108 78.8416 0) (effects (font (size 1.27 1.27)) (justify left)))
  (property "Value" "0R" (at 229.108 81.153 0) (effects (font (size 1.27 1.27)) (justify left)))
  (property "Footprint" "Resistor_SMD:R_0603_1608Metric_Pad0.98x0.95mm_HandSolder" (at 225.552 80.01 90) (effects (font (size 1.27 1.27)) hide))
  (property "Datasheet" "~" (at 227.33 80.01 0) (effects (font (size 1.27 1.27)))) (pin "1") (pin "2")
  (instances (project "PacSat+dev+revC_230909" (path "" (reference "R203") (unit 1)))))

 (symbol (lib_id "PACSAT_DEV_misc:U_FL") (at 166.37 102.87 0) (unit 1) (in_bom yes) (on_board yes) (dnp no)
  (property "Reference" "U607" (at 163.83 99.06 0) (effects (font (size 1.27 1.27)) (justify left)))
  (property "Value" "~" (at 166.37 102.87 0) (effects (font (size 1.27 1.27))))
  (property "Footprint" "PacSatDev_misc:U_FL" (at 166.37 102.87 0) (effects (font (size 1.27 1.27)) hide))
  (property "Datasheet" "" (at 166.37 102.87 0) (effects (font (size 1.27 1.27)) hide)) (pin "1") (pin "2") (pin "3")
  (instances (project "PacSat+dev+revC_230909" (path "" (reference "U607") (unit 1)) (path "" (reference "P202") (unit 1))))))
